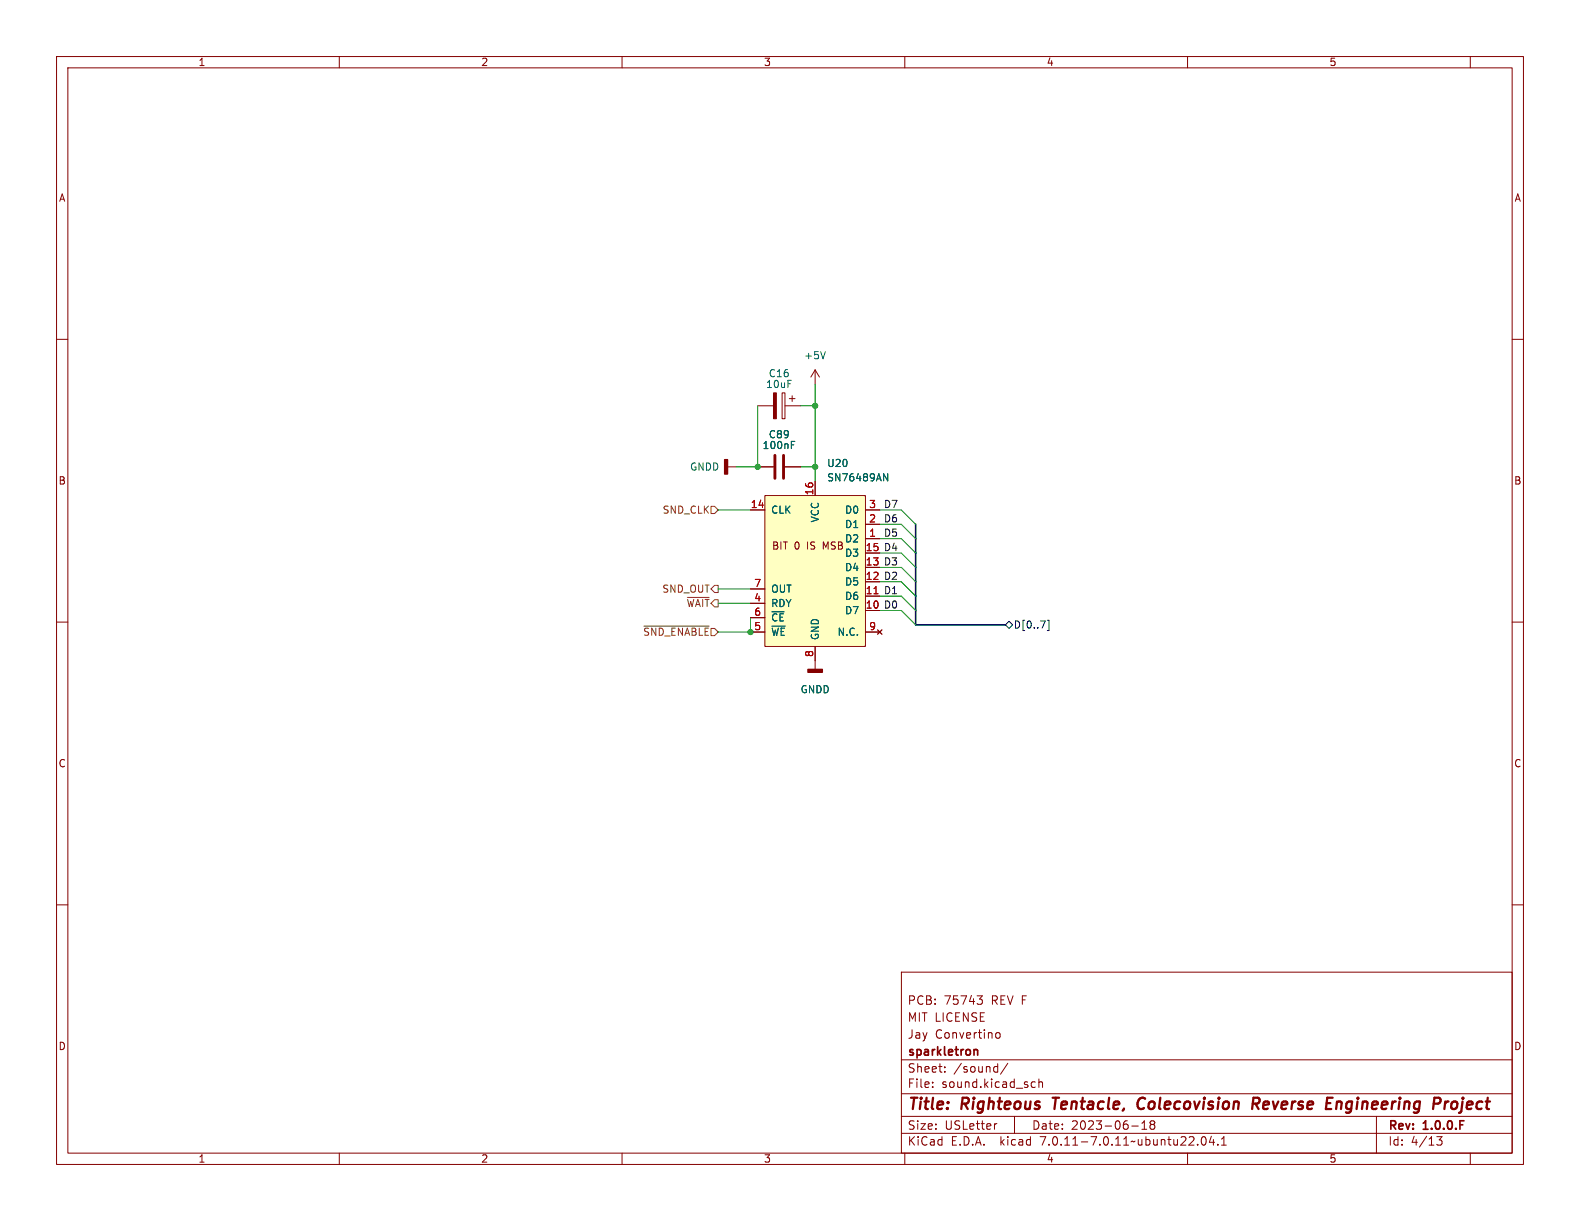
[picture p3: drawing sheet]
<svg xmlns="http://www.w3.org/2000/svg" width="279mm" height="216mm" viewBox="0 0 279 216" stroke-linecap="round" stroke-linejoin="round" font-family="sans-serif">
<g fill="none" stroke="#840000" stroke-width=".18">
<path d="M10 10h259.4v195.9h-259.4zM12 12h255.4v191.9h-255.4zM60 10v2M110 10v2M160 10v2M210 10v2M260 10v2M10 60h2M267.4 60h2M134 71.8h2.8M138.3 69.5h.5v4.5h-.5zM138.8 71.8h2.8"/>
<path d="M139.6 70.5h1M140.1 70v1M144.1 65.4l-.7 1.3M144.1 65.4v2.5M144.1 65.4l.8 1.3M128.7 82.6h1.5M132.7 90.2h2.6M134 82.6h2.8M135.3 87.6h17.7v26.7h-17.7zM138.8 82.6h2.8M144.1 85.1v2.5M153 95.3h2.6"/>
<path d="M153 90.2h2.6M153 97.8h2.6M153 92.7h2.6M10 110h2M132.7 106.7h2.6M132.7 111.8h2.6M132.7 109.2h2.6M132.7 104.1h2.6M144.1 114.3v4.1M153 108h2.6M153 105.4h2.6M153 102.9h2.6"/>
<path d="M153 100.3h2.6M153 111.8h2.6M155.2 111.4l.8 .7M156 111.4l-.8 .7M267.4 110h2M10 160h2M267.4 160h2M159.4 171.9h108v32h-108zM172.8 176.1h.9l-.5 .6 .4 .1 .1 .5-.3 .3h-.4M159.4 197.4h108M159.4 193.4h108M159.4 187.4h108"/>
<path d="M164.9 192.1v.2M164.9 191.4v.1M167.1 189.4v.2M167.1 188.7v.1M176 188.6l.4 .1M176.1 182.9l.3-.3 .3 .1 .2 .2v.4l-.2 .2-.3 .1-.3-.3M176.3 198.7l-.3 .1M176.4 188.1v1.5M176.4 189.5l-.4 .1M178.2 188l-1.3 1.9M179.4 197.4v3M182.5 192.2h.6"/>
<path d="M182.5 191.4h.6M183.7 191.4l.2-.1 .4 .1 .1 .9M183.7 190.8v1.5M200.1 199.1h1.2M201.9 199.7h.9M201.9 198.6l.5-.4v1.5M203.6 198.8l-.2 .3v.3l.2 .3 .5-.1 .1-.2-.1-.4-.2-.2M203.6 198.8l-.2-.3 .2-.3 .5 .1 .1 .2-.3 .3M203.6 198.8h.3M243.4 197.4v6.5M60 203.9v2M110 203.9v2"/>
<path d="M159.4 200.4h108M160 203.9v2M210 203.9v2M211.8 202.3v.2M212.6 201.1l.2-.1a.81 .81 0 0 1 .6 .6 .81 .81 0 0 1-.3 .8l-.2 .1a.81 .81 0 0 1-.3-1.4zM214.2 200.9l-.3 1.1h.9M214.6 201.5v1M215.4 202.3v.2M216 202.5h.9M216 201.4l.4-.4v1.5M254.1 201h.9l-.5 .6 .4 .1v.6l-.2 .2-.6-.1M260 203.9v2"/>
</g>
<path d="M186.1 194.1h1.2M186.7 194.1l-.2 2M202.1 194.1a1.13 1.13 0 0 0-.9 .7 1.13 1.13 0 0 0 .2 1.2l.3 .1 .5-.1M221.5 195.2h.8a.55 .55 0 0 0 .4-.5 .55 .55 0 0 0-.3-.6h-.7l-.3 2M222 195.2l.6 .9M236.4 194.8l-.1 1.3M237 194.8l-.6 .2M255.6 194.8l-.2 1.3M256.2 194.8l-.4 .1-.3 .3M256.8 195l-.2 .7 .2 .3" fill="none" stroke="#840000" stroke-width=".4"/>
<path d="M172.3 185.6h.5l.1 1" fill="none" stroke="#840000" stroke-width=".3"/>
<path d="M139.9 78.7h.5M139.9 78h.6M146 62.2l-.5 1.2M156.3 83.8l.7 1.2v-1.2" fill="none" stroke="#006464" stroke-width=".18"/>
<path d="M135.3 87.6h17.7v26.7h-17.7z" fill="#ffffc2" stroke="#ffffc2" stroke-width=".18"/>
<path d="M154.5 105h.8" fill="none" stroke="#a90000" stroke-width=".18"/>
<path d="M137 80.5v4.1M138.6 80.5v4.1" fill="none" stroke="#840000" stroke-width=".51"/>
<g fill="#840000" stroke="#840000" stroke-width=".25">
<path d="M128.1 81.3h.6v2.5h-.6z"/>
<path d="M142.9 118.4h2.5v.5h-2.5z"/>
</g>
<path d="M136.8 69.5h.5v4.5h-.5z" fill="#840000" stroke="#840000" stroke-width=".18"/>
<path d="M125.7 89.5h.7l.6 .7-.6 .6h-.7zM113.9 110.7h11.5M121.5 105.6h3.9M126.4 103.5h.6v1.3h-.6l-.7-.7z" fill="none" stroke="#725600" stroke-width=".18"/>
<path d="M177.8 110.5l.6-.6 .7 .6-.7 .6zM185.2 109.7h.3v1.8h-.3" fill="none" stroke="#000084" stroke-width=".18"/>
<path d="M161.9 92.7v17.8h15.9" fill="none" stroke="#000084" stroke-width=".3"/>
<g fill="none" stroke="#009600" stroke-width=".18">
<path d="M134 71.8v10.8h-3.8M141.6 71.8h2.5M144.1 67.9v17.2M127 90.2h5.7M141.6 82.6h2.5M155.6 97.8h3.8l2.5 2.5M155.6 95.3h3.8l2.5 2.5M155.6 92.7h3.8l2.5 2.6M155.6 90.2h3.8l2.5 2.5M127 104.1h5.7M127 106.7h5.7M132.7 109.2v2.6h-5.7"/>
<path d="M155.6 105.4h3.8l2.5 2.6M155.6 108h3.8l2.5 2.5M155.6 102.9h3.8l2.5 2.5M155.6 100.3h3.8l2.5 2.6"/>
</g>
<g fill="#009600" stroke="#009600" stroke-width=".18">
<circle cx="144.1" cy="82.6" r=".46"/>
<circle cx="134" cy="82.6" r=".46"/>
<circle cx="132.7" cy="111.8" r=".46"/>
<circle cx="144.1" cy="71.8" r=".46"/>
</g>
<g font-size="2.8" fill="#840000">
<text x="160.4" y="196.8">Title:</text>
<text x="170.1" y="196.8">Righteous</text>
<text x="187" y="196.8">Tentacle,</text>
<text x="202.8" y="196.8">Colecovision</text>
<text x="223.9" y="196.8">Reverse</text>
<text x="237.7" y="196.8">Engineering</text>
<text x="257.5" y="196.8">Project</text>
</g>
<g font-size="2.1" fill="#840000">
<text x="160.4" y="177.9">PCB:</text>
<text x="166.9" y="177.9">75743</text>
<text x="175.4" y="177.9">REV F</text>
<text x="160.4" y="183.9">Jay</text>
<text x="160.4" y="180.9">MIT LICENSE</text>
<text x="165.3" y="183.9">Convertino</text>
<text x="160.4" y="189.9">Sheet:</text>
<text x="160.4" y="187.1">sparkletron</text>
<text x="168.6" y="189.9">/sound/</text>
<text x="160.4" y="192.6">File:</text>
<text x="166.5" y="192.6">sound.kicad_sch</text>
<text x="160.4" y="202.8">KiCad</text>
<text x="160.4" y="200">Size:</text>
<text x="167.1" y="200">USLetter</text>
<text x="168.1" y="202.8">E.D.A.</text>
<text x="177" y="202.8">kicad</text>
<text x="182.4" y="200">Date:</text>
<text x="184.2" y="202.8">7.0.11-7.0.11~ubuntu22.04.1</text>
<text x="189.4" y="200">2023-06-18</text>
<text x="245.4" y="200.2">Rev:</text>
<text x="245.4" y="202.8">Id:</text>
<text x="249.5" y="202.8">4/13</text>
<text x="251.8" y="200.2">1.0.0.F</text>
</g>
<g font-size="1.8" fill="#840000">
<text x="35" y="11.9">1</text>
<text x="85" y="11.9">2</text>
<text x="135" y="11.9">3</text>
<text x="185" y="11.9">4</text>
<text x="235" y="11.9">5</text>
<text x="10.3" y="35.9">A</text>
<text x="267.7" y="35.9">A</text>
<text x="10.3" y="85.9">B</text>
<text x="267.7" y="85.9">B</text>
<text x="136.4" y="97.4">BIT</text>
<text x="140.4" y="97.4">0</text>
<text x="142.8" y="97.4">IS</text>
<text x="145.9" y="97.4">MSB</text>
<text x="10.3" y="135.9">C</text>
<text x="267.7" y="135.9">C</text>
<text x="10.3" y="185.9">D</text>
<text x="267.7" y="185.9">D</text>
<text x="35" y="205.8">1</text>
<text x="85" y="205.8">2</text>
<text x="135" y="205.8">3</text>
<text x="185" y="205.8">4</text>
<text x="235" y="205.8">5</text>
</g>
<g font-size="1.8" fill="#006464">
<text x="142.1" y="63.7">+5V</text>
<text x="135.4" y="68.8">10uF</text>
<text x="135.8" y="66.9">C16</text>
<text x="135.8" y="77.7">C89</text>
<text x="121.9" y="83.4">GNDD</text>
<text x="134.8" y="79.6">100nF</text>
<text x="146.2" y="82.8">U20</text>
<text x="146.2" y="85.3">SN76489AN</text>
<text x="136.3" y="91">CLK</text>
<text x="145" y="92.5" transform="rotate(-90 145 92.5)">VCC</text>
<text x="149.3" y="93.6">D1</text>
<text x="149.3" y="91">D0</text>
<text x="149.3" y="96.1">D2</text>
<text x="149.3" y="101.2">D4</text>
<text x="149.3" y="98.7">D3</text>
<text x="136.3" y="107.5">RDY</text>
<text x="136.3" y="105">OUT</text>
<text x="149.3" y="106.3">D6</text>
<text x="149.3" y="103.7">D5</text>
<text x="136.3" y="112.6">~{WE}</text>
<text x="136.3" y="110.1">~{CE}</text>
<text x="145" y="113.3" transform="rotate(-90 145 113.3)">GND</text>
<text x="148" y="112.6">N.C.</text>
<text x="149.3" y="108.8">D7</text>
<text x="141.5" y="122.8">GNDD</text>
</g>
<g font-size="1.8" fill="#a90000">
<text x="132.7" y="89.9">14</text>
<text x="143.9" y="87.7" transform="rotate(-90 143.9 87.7)">16</text>
<text x="153.6" y="89.9">3</text>
<text x="153.6" y="95">1</text>
<text x="153.6" y="92.5">2</text>
<text x="153" y="100.1">13</text>
<text x="153" y="97.5">15</text>
<text x="133.3" y="106.4">4</text>
<text x="133.3" y="103.9">7</text>
<text x="153" y="107.7">10</text>
<text x="153" y="105.2">11</text>
<text x="153" y="102.6">12</text>
<text x="133.3" y="111.5">5</text>
<text x="133.3" y="109">6</text>
<text x="153.6" y="111.5">9</text>
<text x="143.9" y="116.3" transform="rotate(-90 143.9 116.3)">8</text>
</g>
<g font-size="1.8" fill="#0f0f0f">
<text x="156.2" y="89.9">D7</text>
<text x="156.2" y="92.4">D6</text>
<text x="156.2" y="95">D5</text>
<text x="156.2" y="100.1">D3</text>
<text x="156.2" y="97.5">D4</text>
<text x="156.2" y="102.6">D2</text>
<text x="156.2" y="107.7">D0</text>
<text x="156.2" y="105.1">D1</text>
</g>
<g font-size="1.8" fill="#725600">
<text x="117.1" y="91">SND_CLK</text>
<text x="117" y="105">SND_OUT</text>
<text x="121.3" y="107.5">~{WAIT}</text>
<text x="113.6" y="112.6">~{SND_ENABLE}</text>
</g>
<text font-size="1.8" fill="#000084" x="179.2" y="111.4">D[0..7]</text>
</svg>
